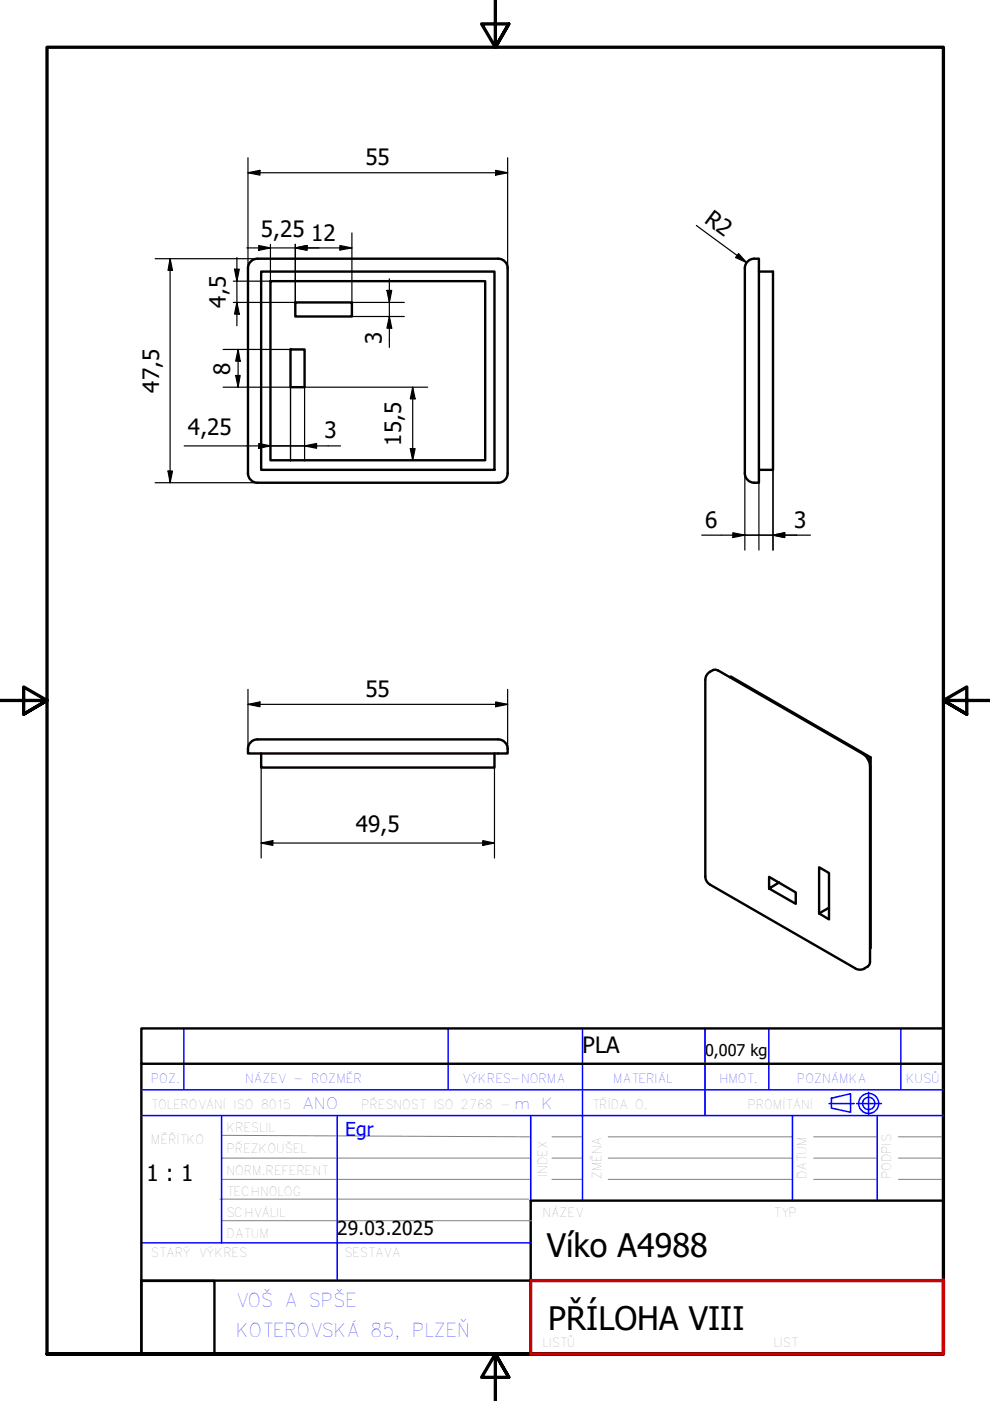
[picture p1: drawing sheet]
<svg xmlns="http://www.w3.org/2000/svg" width="210mm" height="297mm" viewBox="0 0 210 297" stroke-linecap="round" stroke-linejoin="round" font-family="sans-serif">
<g fill="none" stroke="#000" stroke-width=".51">
<path d="M52.6 56.8v43.6M55.4 57.6h49.4v42h-49.4zM57.3 59.6h45.6v38h-45.6zM105.6 54.8h-51a2 2 0 0 0-2 2.1M105.6 54.8a2 2 0 0 1 2 2.1M107.6 56.8v43.6M157.9 56.8v43.6M157.9 56.9a2 2 0 0 1 2-2.1h1v47.5a2.27 2.27 0 0 1-3-2M160.9 57.6h3v42h-3M61.6 74.1h3v8h-3zM62.6 64.1h12v3h-12zM52.6 100.3a2 2 0 0 0 2 2h51"/>
<path d="M107.6 100.3a2 2 0 0 1-2 2M55.4 159.8v2.9h49.4v-2.9M105.6 156.8h-51a2 2 0 0 0-2 2v1h55a2.27 2.27 0 0 0-2-3M154.7 143.6l.2-.2 29.7 17.2M184 161l.6-.4v40.4l-.1 .2M149.5 185.8v-41.6a2.29 2.29 0 0 1 2.2-2.2l.6 .2 30.7 17.7a3.3 3.3 0 0 1 1.5 2.5v41.6l-.2 .5-.3 .4-.7 .4M149.5 185.8a2 2 0 0 0 1 1.8M150.6 187.6l30.7 17.7M165.2 187.1l-2.1 1.3v-2.5l5.6 3.3v2.4l-5.6-3.2M173.7 183.9l2.1 1.2v9.8l-2.1-1.2zM175.8 192.5l-2.1 1.2M181.3 205.3a2 2 0 0 0 2 0"/>
</g>
<path d="M105 0v10l-2.9-4.9h5.8l-2.9 4.9 2.9-4.9M0 148.5h10l-5-2.8v5.7l5-2.9-5 2.9M210 148.5h-10l5-2.8v5.7l-5-2.9 5 2.9M10 287.1v-277.1h190v277.1h-190h190M107.9 292l-2.9-4.9 2.9 4.9h-5.8l2.9-4.9v9.9" fill="none" stroke="#000" stroke-width=".7"/>
<!-- layer: 1_SILNA -->
<path d="M30 218h170v7.5h-170zM30 225.5v61.6h82.6M200 225.5v45.9M200 254.6h-87.5v16.9M30 271.6h15.5v15.5h-15.5zM30 271.5h82.6" fill="none" stroke="#000" stroke-width=".51"/>
<!-- layer: 2_SLABA -->
<g fill="none" stroke="#808080" stroke-width=".21">
<path d="M46.6 254.2h65.5M47 245.5h65.5M47 240.7l65.5 .3M47 250h65.5M47.2 258.8h65.6M117 241h6.5M117 245.5h6.5M117 250h6.5M129 241h39M129 245.5h39M129 250h39M172.5 241h13.5"/>
<path d="M172.5 245.5h13.5M172.5 250h13.5M190.5 241h9.5M190.5 245.5h9.5M190.5 250h9.5"/>
</g>
<!-- layer: 8_TEXTY -->
<g fill="none" stroke="#00f" stroke-width=".32">
<path d="M39 218v13.1M95 218v13.1M123.5 218v36.6M149.5 218v18.5M163 218v13.1M191 218v13.1M30 236.5h170M30 231.1h170M47 236.6v27M71.5 236.5v35M112.5 236.5v18.1M168 236.5v18.1"/>
<path d="M175.8 234h5.3M176.3 232.8l4-.9v3.9l-4-.9zM181.6 234h5.3M184.1 231.6v4.7M186 236.5v18.1M30 263.5h82.5"/>
<circle cx="184.2" cy="234" r="2.13"/>
<circle cx="184.2" cy="234" r="1.3"/>
</g>
<!-- layer: 3_TUCNA -->
<path d="M112.6 271.5h87.4M200 271.4v15.7h-87.5v-15.6" fill="none" stroke="#c00" stroke-width=".7"/>
<g fill="none" stroke="#000" stroke-width=".25">
<path d="M52.6 36.6l2.5-.5v1zM52.6 33.5v23.3M52.6 36.6h55M105.1 36.1l2.5 .5-2.5 .5zM107.6 33.5v23.3M32.9 54.8h21.7M36.1 54.8l.5 2.5h-1zM36.1 54.8v47.5M49.7 57.1h1l-.5 2.5zM50.2 54.6v14.5M52.3 52.6h22.3M54.9 52.1l2.4 .5-2.4 .5z"/>
<path d="M57.3 51.8v7.8h-7.8M62.6 52.6l2.5-.5v.9zM62.6 52.6l2.5-.5v1zM62.6 51.8v12.3h-13.1M72.1 52.1l2.5 .5-2.5 .4zM74.6 49.4v14.7h11.1M82.5 59.1v14.5M147.6 47.8l10.7 7.9M156.6 53.8l1.7 1.9-2.3-1.1zM47.3 74.1h14.3M50 79.6h.9l-.4 2.5zM50.2 64.1l.5 2.5h-1z"/>
<path d="M50.5 74.1l.4 2.5h-.9zM50.5 74.1v8M74.6 67.1h11.1M82 61.6h1.1l-.6 2.5zM82.5 67.1l.6 2.5h-1.1zM35.6 99.9h1l-.5 2.4zM39.1 94.5h33.1M47.3 82.1h14.3v15.6M54.9 94l2.4 .5-2.4 .5zM59.1 94.5h5.5M64.6 94.5l2.5-.5v1zM87 95.1h1l-.5 2.5z"/>
<path d="M87.5 82.1l.5 2.5h-1zM87.5 82.1v15.5M90.7 82.1h-26.1v15.6M163.9 99.6v17M32.9 102.3h21.7M148.8 113.5h23M155.4 113l2.5 .5-2.5 .5zM157.9 100.4v16.2M160.9 100.4v16.2M163.9 113.5l2.5-.5v1zM52.6 149.3l2.5-.5v1zM52.6 149.3h55"/>
<path d="M52.6 146.2v12.5M105.1 148.8l2.5 .5-2.5 .5zM107.6 146.2v12.5M55.4 178.7l2.4-.5v1zM55.4 178.7h49.4M55.4 162.7v19.2M102.4 178.2l2.4 .5-2.4 .5zM104.8 162.7v19.2"/>
</g>
<g fill="#000">
<path d="M52.6 36.6l2.5-.5v1zM105.1 36.1l2.5 .5-2.5 .5zM36.1 54.8l.5 2.5h-1zM49.7 57.1h1l-.5 2.5zM54.9 52.1l2.4 .5-2.4 .5zM62.6 52.6l2.5-.5v.9zM62.6 52.6l2.5-.5v1zM72.1 52.1l2.5 .5-2.5 .4zM156.6 53.8l1.7 1.9-2.3-1.1zM50 79.6h.9l-.4 2.5zM50.2 64.1l.5 2.5h-1zM50.5 74.1l.4 2.5h-.9z"/>
<path d="M82 61.6h1.1l-.6 2.5zM82.5 67.1l.6 2.5h-1.1zM35.6 99.9h1l-.5 2.4zM54.9 94l2.4 .5-2.4 .5zM64.6 94.5l2.5-.5v1zM87 95.1h1l-.5 2.5zM87.5 82.1l.5 2.5h-1zM155.4 113l2.5 .5-2.5 .5zM163.9 113.5l2.5-.5v1zM52.6 149.3l2.5-.5v1zM105.1 148.8l2.5 .5-2.5 .5zM55.4 178.7l2.4-.5v1z"/>
<path d="M102.4 178.2l2.4 .5-2.4 .5z"/>
</g>
<g font-size="6.9">
<text x="116" y="266.4">Víko A4988</text>
<text x="116.2" y="281.9">PŘÍLOHA VIII</text>
</g>
<g font-size="4.8">
<text x="77.5" y="35">55</text>
<text x="149.2" y="47" transform="rotate(36 149.2 47)">R2</text>
<text x="55.3" y="50.2">5,25</text>
<text x="66" y="51">12</text>
<text x="47.9" y="65.2" transform="rotate(-90 47.9 65.2)">4,5</text>
<text x="81" y="72.9" transform="rotate(-90 81 72.9)">3</text>
<text x="33.7" y="83.3" transform="rotate(-90 33.7 83.3)">47,5</text>
<text x="48.8" y="79.4" transform="rotate(-90 48.8 79.4)">8</text>
<text x="39.8" y="92.1">4,25</text>
<text x="68.8" y="92.9">3</text>
<text x="85.1" y="94.5" transform="rotate(-90 85.1 94.5)">15,5</text>
<text x="149.5" y="111.9">6</text>
<text x="168.4" y="111.9">3</text>
<text x="77.5" y="147.8">55</text>
<text x="75.4" y="176.3">49,5</text>
<text x="123.5" y="223.3">PLA</text>
<text x="31.1" y="250.3">1 : 1</text>
</g>
<text font-size="4.1" fill="#00f" x="73.2" y="240.8">Egr</text>
<text font-size="4.1" x="71.5" y="261.9">29.03.2025</text>
<g font-size="4" fill="#00f">
<text x="50" y="277">VOŠ A SPŠE</text>
<text x="50" y="283.5">KOTEROVSKÁ 85, PLZEŇ</text>
</g>
<text font-size="3.4" x="149.5" y="223.8">0,007 kg</text>
<g font-size="3.3" fill="#00f">
<text x="64" y="235.1">ANO</text>
<text x="109" y="235.1">m K</text>
</g>
<g font-size="2.7" fill="#00f">
<text x="32" y="229.5">POZ.</text>
<text x="52" y="229.5">NÁZEV - ROZMĚR</text>
<text x="98" y="229.5">VÝKRES-NORMA</text>
<text x="130" y="229.5">MATERIÁL</text>
<text x="152.5" y="229.5">HMOT.</text>
<text x="169" y="229.5">POZNÁMKA</text>
<text x="192" y="229.5">KUSŮ</text>
</g>
<g font-size="2.7" fill="#808080">
<text x="32" y="235.1">TOLEROVÁNÍ ISO 8015</text>
<text x="76.6" y="235.1">PŘESNOST ISO 2768 -</text>
<text x="125.5" y="235.1">TŘÍDA O.</text>
<text x="158.5" y="235.1">PROMÍTÁNÍ</text>
<text x="32" y="242.6">MĚŘÍTKO</text>
<text x="48" y="244.5">PŘEZKOUŠEL</text>
<text x="48" y="240">KRESLIL</text>
<text x="48" y="249">NORM.REFERENT</text>
<text x="116" y="249.5" transform="rotate(-90 116 249.5)">INDEX</text>
<text x="127.5" y="250" transform="rotate(-90 127.5 250)">ZMĚNA</text>
<text x="171" y="250" transform="rotate(-90 171 250)">DATUM</text>
<text x="48" y="253.5">TECHNOLOG</text>
<text x="48" y="262.6">DATUM</text>
<text x="48" y="258">SCHVÁLIL</text>
<text x="115" y="258">NÁZEV</text>
<text x="164" y="258">TYP</text>
<text x="32" y="266.6">STARÝ VÝKRES</text>
<text x="73" y="266.6">SESTAVA</text>
</g>
</svg>
